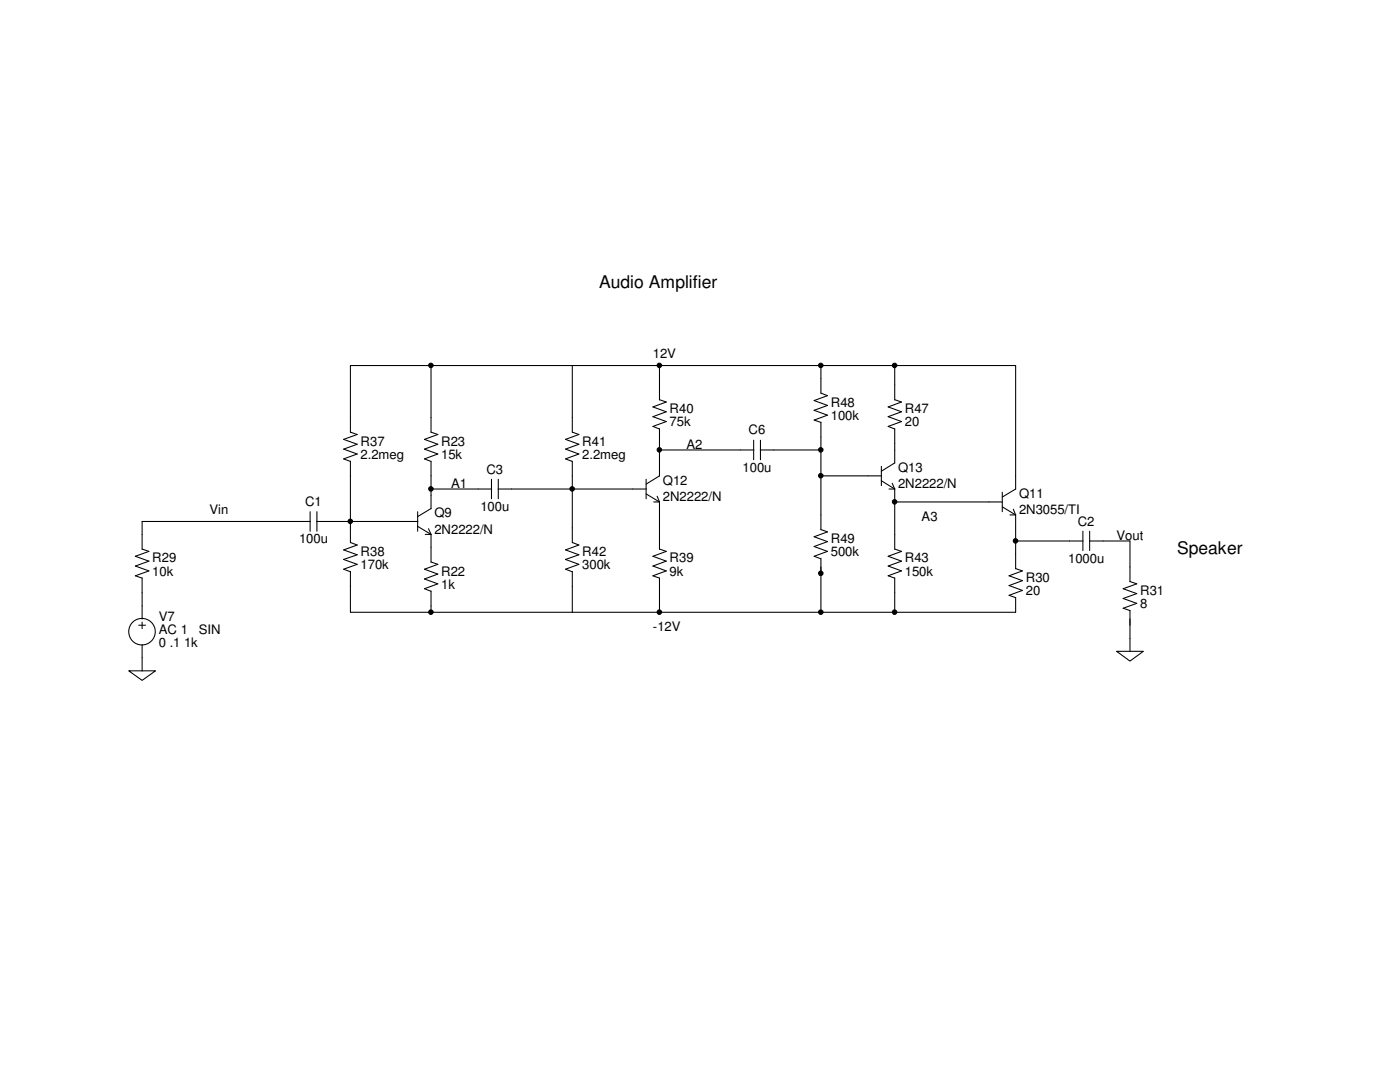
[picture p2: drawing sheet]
<svg xmlns="http://www.w3.org/2000/svg" width="279mm" height="216mm" viewBox="0 0 279 216" stroke-linecap="round" stroke-linejoin="round" font-family="sans-serif">
<g fill="none" stroke="#000" stroke-width=".21">
<path d="M86 72.9v13.4M114.2 72.9v13.4M131.6 72.9v6.9l1.4 .4-2.7 1 2.7 1-2.7 .9 2.7 1-2.7 1 1.3 .5M163.8 78.4l1.3 .6-2.6 .9 2.6 1-2.6 1 2.6 .9-2.6 1 1.3 .5M163.8 72.9v5.6M178.6 72.9v6.9l1.3 .4-2.7 1 2.7 1-2.7 .9 2.7 1-2.7 1 1.4 .5M69.9 86.3v-13.4h132.8v24.7M69.9 86.2l1.4 .5-2.7 1 2.7 .9-2.7 1 2.7 1-2.7 1 1.3 .5v16.2l1.4 .5-2.7 .9 2.7 1-2.7 .9 2.7 1-2.7 1 1.3 .5M86 86.2l1.4 .5-2.7 1 2.7 .9-2.7 1 2.7 1-2.7 1 1.3 .4v9.5M86 97.6h12.1M98.1 95.6v3.9M99.4 97.6h29.6"/>
<path d="M99.4 95.6v3.9M114.2 86.2l1.3 .5-2.6 1 2.6 .9-2.6 1 2.6 1-2.6 1 1.3 .5v16.2l1.3 .5-2.6 .9 2.6 1-2.6 .9 2.6 1-2.6 1 1.3 .5M128.9 95.6v3.9M128.9 98.6l2.7 1.6M131.1 99l.5 1.2M131.6 95l-2.7 1.6M131.6 85.6v9.4M131.6 89.8h18.9M150.4 87.8v3.9M151.7 89.8h12.1M151.8 87.8v3.9M163.8 95h12.1"/>
<path d="M163.8 84.2v21.5M175.9 93v3.9M175.9 95.9l2.7 1.7M177.4 97.6h1.2M178.1 96.4l.5 1.2M178.6 92.4l-2.7 1.6M178.6 85.6v6.8M178.6 97.5v12.1M200 98.2v3.9M202.7 97.6l-2.7 1.6M28.4 115.3v8.2M28.4 109.6l1.3 .4-2.7 1 2.7 1-2.7 .9 2.7 1-2.7 1 1.4 .5"/>
<path d="M61.9 102.1v3.9M61.9 104.1h-33.5v5.5M63.2 104.1h20.2M63.2 102.1v3.9M69.9 114v8.2h132.8v-3M83.4 102.1v3.9M83.4 105l2.6 1.6M84.9 106.6h1.1M85.5 105.5l.5 1.1M86 101.5l-2.6 1.6M86 106.6v5.6l1.4 .4-2.7 1 2.7 1-2.7 .9 2.7 1-2.7 1 1.3 .5M86 117.9v4.3"/>
<path d="M114.2 114v8.2M130.5 100.2h1.1M131.6 100.1v9.5M131.6 115.3v6.9M131.6 109.6l1.4 .4-2.7 1 2.7 1-2.7 .9 2.7 1-2.7 1 1.3 .5M163.8 111.5v10.7M163.8 105.7l1.3 .4-2.6 1 2.6 1-2.6 1 2.6 .9-2.6 1 1.3 .5M178.6 100.2h21.5M178.6 115.3v6.9M178.6 109.6l1.3 .4-2.7 1 2.7 1-2.7 .9 2.7 1-2.7 1 1.4 .5M200 101.1l2.7 1.6M201.5 102.7h1.2"/>
<path d="M202.2 101.6l.5 1.1M202.7 102.7v10.8M202.7 113.5l1.3 .4-2.6 1 2.6 1-2.6 .9 2.6 1-2.6 1 1.3 .5M202.7 107.9h13.5M216.1 106v3.9M217.4 107.9h8.1v8.2M217.5 106v3.9M225.5 116l1.4 .5-2.7 1 2.7 .9-2.7 1 2.7 1-2.7 1 1.3 .4M25.7 133.9h5.3l-2.6 1.9zM27.7 124.8h1.3M28.4 124.1v1.3M28.4 128.6v5.3"/>
<path d="M222.8 130h5.4l-2.7 1.9zM225.5 121.8v8.2"/>
<circle cx="86" cy="72.9" r=".45"/>
<circle cx="131.6" cy="72.9" r=".45"/>
<circle cx="163.8" cy="72.9" r=".45"/>
<circle cx="178.5" cy="72.9" r=".45"/>
<circle cx="86" cy="97.6" r=".45"/>
<circle cx="114.2" cy="97.6" r=".45"/>
<circle cx="131.6" cy="89.8" r=".45"/>
<circle cx="163.8" cy="94.9" r=".45"/>
<circle cx="163.8" cy="89.8" r=".45"/>
<circle cx="69.9" cy="104" r=".45"/>
<circle cx="163.8" cy="114.4" r=".45"/>
<circle cx="178.5" cy="100.1" r=".45"/>
<circle cx="202.7" cy="107.9" r=".45"/>
<circle cx="28.3" cy="126" r="2.65"/>
<circle cx="86" cy="122.1" r=".45"/>
<circle cx="131.6" cy="122.1" r=".45"/>
<circle cx="163.8" cy="122.1" r=".45"/>
<circle cx="178.5" cy="122.1" r=".45"/>
</g>
<g fill="#000">
<circle cx="86" cy="72.9" r=".45"/>
<circle cx="131.6" cy="72.9" r=".45"/>
<circle cx="163.8" cy="72.9" r=".45"/>
<circle cx="178.5" cy="72.9" r=".45"/>
<circle cx="86" cy="97.6" r=".45"/>
<circle cx="114.2" cy="97.6" r=".45"/>
<circle cx="131.6" cy="89.8" r=".45"/>
<circle cx="163.8" cy="94.9" r=".45"/>
<circle cx="163.8" cy="89.8" r=".45"/>
<circle cx="69.9" cy="104" r=".45"/>
<circle cx="163.8" cy="114.4" r=".45"/>
<circle cx="178.5" cy="100.1" r=".45"/>
<circle cx="202.7" cy="107.9" r=".45"/>
<circle cx="86" cy="122.1" r=".45"/>
<circle cx="131.6" cy="122.1" r=".45"/>
<circle cx="163.8" cy="122.1" r=".45"/>
<circle cx="178.5" cy="122.1" r=".45"/>
</g>
<g font-size="3.5">
<text x="119.5" y="57.4">Audio Amplifier</text>
<text x="234.9" y="110.5">Speaker</text>
</g>
<g font-size="2.6">
<text x="130.3" y="71.5">12V</text>
<text x="133.6" y="82.5">R40</text>
<text x="165.8" y="81.2">R48</text>
<text x="165.8" y="83.7">100k</text>
<text x="180.6" y="82.5">R47</text>
<text x="72" y="88.9">R37</text>
<text x="88.1" y="88.9">R23</text>
<text x="116.2" y="88.9">R41</text>
<text x="133.6" y="85">75k</text>
<text x="137" y="89.6">A2</text>
<text x="149.4" y="86.7">C6</text>
<text x="180.6" y="85">20</text>
<text x="72" y="91.5">2.2meg</text>
<text x="88.1" y="91.5">15k</text>
<text x="97.1" y="94.5">C3</text>
<text x="116.2" y="91.5">2.2meg</text>
<text x="148.2" y="94.1">100u</text>
<text x="179.2" y="94.1">Q13</text>
<text x="60.9" y="101">C1</text>
<text x="90" y="97.4">A1</text>
<text x="95.9" y="101.9">100u</text>
<text x="132.3" y="96.8">Q12</text>
<text x="132.3" y="100">2N2222/N</text>
<text x="179.2" y="97.4">2N2222/N</text>
<text x="203.4" y="99.4">Q11</text>
<text x="41.8" y="102.6">Vin</text>
<text x="86.7" y="103.3">Q9</text>
<text x="86.7" y="106.5">2N2222/N</text>
<text x="183.9" y="103.9">A3</text>
<text x="203.4" y="102.6">2N3055/TI</text>
<text x="215.1" y="104.9">C2</text>
<text x="222.8" y="107.8">Vout</text>
<text x="30.4" y="112.2">R29</text>
<text x="59.7" y="108.4">100u</text>
<text x="72" y="111">R38</text>
<text x="72" y="113.5">170k</text>
<text x="116.2" y="111">R42</text>
<text x="116.2" y="113.5">300k</text>
<text x="133.6" y="112.2">R39</text>
<text x="165.8" y="108.4">R49</text>
<text x="165.8" y="111">500k</text>
<text x="180.6" y="112.2">R43</text>
<text x="213.2" y="112.3">1000u</text>
<text x="30.4" y="114.9">10k</text>
<text x="88.1" y="114.9">R22</text>
<text x="88.1" y="117.4">1k</text>
<text x="133.6" y="114.9">9k</text>
<text x="180.6" y="114.9">150k</text>
<text x="204.7" y="116.1">R30</text>
<text x="204.7" y="118.7">20</text>
<text x="227.5" y="118.7">R31</text>
<text x="31.7" y="123.9">V7</text>
<text x="130.3" y="125.9">-12V</text>
<text x="227.5" y="121.3">8</text>
<text x="31.7" y="126.5">AC 1</text>
<text x="31.7" y="129.1">0 .1 1k</text>
<text x="39.7" y="126.5">SIN</text>
</g>
</svg>
